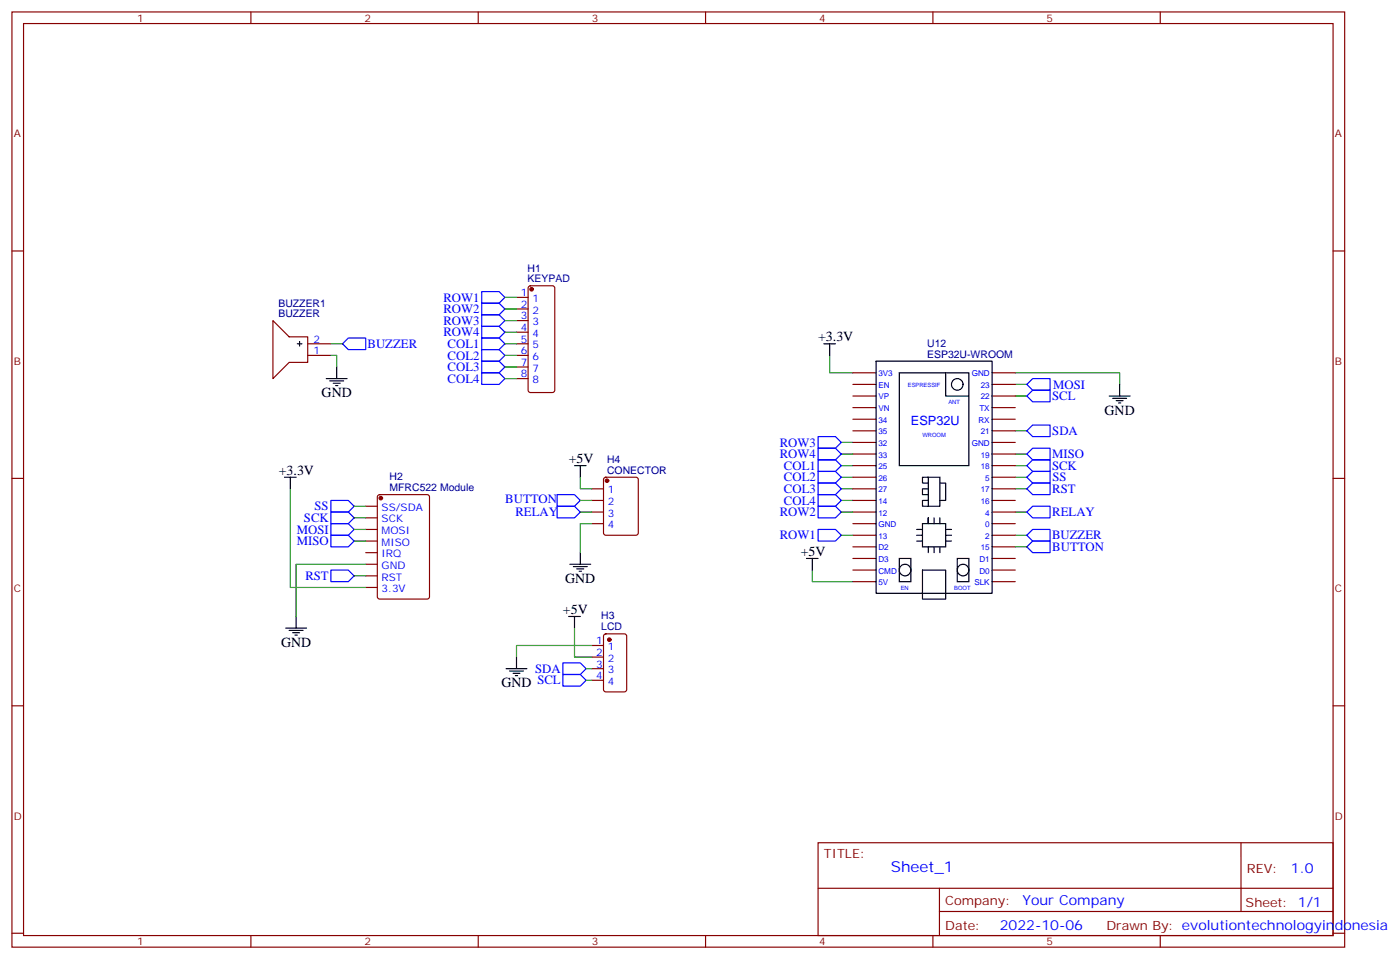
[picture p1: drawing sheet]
<svg xmlns="http://www.w3.org/2000/svg" width="426mm" height="292mm" viewBox="0 0 426 292" stroke-linecap="round" stroke-linejoin="round" font-family="sans-serif">
<g fill="none" stroke="#870000" stroke-width=".35">
<path d="M3.6 3.6h405.4v284.4h-405.4zM7.2 7.2h398.2v277.2h-398.2zM76.3 3.6v3.6M145.5 3.6v3.6M214.6 3.6v3.6M283.7 3.6v3.6M352.9 3.6v3.6M3.6 76.3h3.6M405.4 76.3h3.6M83 97.5l4.9 4.9h5.7v7.8h-5.7l-4.9 4.9zM157.1 90.4h3.5M157.1 93.9h3.5"/>
<path d="M157.1 97.5h3.5M160.9 87.1l.4-.2h6.7l.7 .4v31.3l-.2 .5-.5 .2h-6.7l-.5-.2-.2-.5v-31zM93.6 104.5h7M93.6 108.1h7M157.1 101h3.5M157.1 104.5h3.5M157.1 108.1h3.5M157.1 111.6h3.5M157.1 115.1h3.5M259.4 113.3h7.1M259.4 116.9h7.1M301.7 113.3h7.1"/>
<path d="M301.7 116.9h7.1M259.4 120.4h7.1M259.4 123.9h7.1M259.4 127.5h7.1M259.4 131h7.1M259.4 134.5h7.1M259.4 138h7.1M301.7 120.4h7.1M301.7 123.9h7.1M301.7 127.5h7.1M301.7 131h7.1M301.7 134.5h7.1"/>
<path d="M301.7 138h7.1M3.6 145.5h3.6M111.2 153.9h3.6M111.2 157.4h3.6M115 150.6l.5-.2h14.4l.7 .4v30.6l-.4 .7h-14.7l-.7-.4v-30.6zM180 148.6h3.6M180 152.2h3.6M180 155.7h3.6M180 159.2h3.6M183.8 145.3l.5-.2h9.1l.7 .4v16.5l-.4 .7h-9.4l-.7-.4v-16.5zM259.4 141.6h7.1M259.4 145.1h7.1"/>
<path d="M259.4 148.6h7.1M259.4 152.2h7.1M259.4 155.7h7.1M259.4 159.2h7.1M301.7 141.6h7.1M301.7 145.1h7.1M301.7 148.6h7.1M301.7 152.2h7.1M301.7 155.7h7.1M301.7 159.2h7.1M405.4 145.5h3.6M111.2 161h3.6"/>
<path d="M111.2 164.5h3.6M111.2 168h3.6M111.2 171.6h3.6M111.2 175.1h3.6M111.2 178.6h3.6M259.4 162.7h7.1M259.4 166.3h7.1M259.4 169.8h7.1M259.4 173.3h7.1M259.4 176.8h7.1M301.7 162.7h7.1M301.7 166.3h7.1"/>
<path d="M301.7 169.8h7.1M301.7 173.3h7.1M301.7 176.8h7.1M180 196.3h3.6M180 199.8h3.6M183.8 192.9l.5-.2h5.6l.7 .5v16.5l-.5 .6-5.8 .1-.7-.5v-16.5zM3.6 214.6h3.6M180 203.3h3.6M180 206.8h3.6M405.4 214.6h3.6M248.8 256.2h156.6v28.2h-156.6zM377.4 256.2v20.9"/>
<path d="M248.8 270.1h156.5M285.7 277.1h119.6M285.7 270.1v14.1M3.6 283.7h3.6M76.3 284.4v3.6M145.5 284.4v3.6M214.6 284.4v3.6M283.7 284.4v3.6M352.9 284.4v3.6M405.4 283.7h3.6"/>
</g>
<g fill="#870000" stroke="#870000" stroke-width=".35">
<circle cx="161.7" cy="87.9" r=".53"/>
<circle cx="115.8" cy="151.4" r=".53"/>
<circle cx="185.3" cy="194.5" r=".53"/>
<circle cx="184.6" cy="146.2" r=".53"/>
</g>
<g fill="none" stroke="#000" stroke-width=".35">
<path d="M90.4 104.5h1.4M91.1 103.8v1.4M99.2 115.1h6.4M100.3 115.8h4.2M101.4 116.5h2.1M102.1 117.2h.7M102.4 111.6v3.5M250.6 104.5h3.5M252.3 104.5v3.6M266.5 109.8h35.2v70.6h-35.2zM273.5 113.3h21.2v28.3h-21.2zM287.6 113.3v7.1h7.1"/>
<path d="M340.5 116.9v3.5M337.4 120.4h6.3M338.4 121.1h4.3M339.5 121.8h2.1M340.2 122.5h.7M86.5 145.1h3.6M88.3 145.1v3.5M174.7 141.6h3.6M176.5 141.6v3.5M280.6 159.2h7v7.1h-7zM282.3 145.1h3.6v8.8h-3.6zM282.3 159.2v-1.8v1.8"/>
<path d="M282.3 145.1h-1.7v1.8h1.7M282.3 148.6h-1.7v1.8h1.7M282.3 152.2h-1.7v1.7h1.7M284.1 157.4v1.8M285.9 146.9h1.7v5.3h-1.7M285.9 157.4v1.8M173.3 171.6h6.4M174.4 172.3h4.2M175.4 173h2.2M176.1 173.7h.7M176.5 168v3.6M245.3 169.8h3.5"/>
<path d="M247.1 169.8v3.5M273.5 169.8h3.5v7h-3.5zM278.8 161h1.8M278.8 162.7h1.8M278.8 164.5h1.8M280.6 173.3h7v8.8h-7zM282.3 166.3v1.7M284.1 166.3v1.7M285.9 166.3v1.7M287.6 161h1.8M287.6 162.7h1.8M287.6 164.5h1.8"/>
<path d="M291.1 169.8h3.6v7h-3.6zM86.9 191h6.3M87.9 191.7h4.3M89 192.4h2.1M89.7 193.1h.7M90.1 187.4v3.6M157.1 199.8v3.5M173 187.4h3.5M174.7 187.4v3.6M153.9 203.3h6.4M155 204h4.2M156 204.7h2.2"/>
<path d="M156.7 205.4h.7"/>
<circle cx="291.1" cy="116.9" r="1.76"/>
<circle cx="275.3" cy="173.3" r="1.76"/>
<circle cx="292.9" cy="173.3" r="1.76"/>
</g>
<g fill="none" stroke="#00f" stroke-width=".35">
<path d="M146.5 88.7h5.3l1.8 1.7-1.8 1.8h-5.3zM146.5 92.2h5.3l1.8 1.7-1.8 1.8h-5.3zM146.5 95.7h5.3l1.8 1.8-1.8 1.7h-5.3zM146.5 99.2h5.3l1.8 1.8-1.8 1.8h-5.3zM104.2 104.5l1.7-1.7h5.3v3.5h-5.3zM146.5 102.8h5.3l1.8 1.7-1.8 1.8h-5.3zM146.5 106.3h5.3l1.8 1.8-1.8 1.7h-5.3zM146.5 109.8h5.3l1.8 1.8-1.8 1.7h-5.3zM146.5 113.3h5.3l1.8 1.8-1.8 1.8h-5.3zM312.3 116.9l1.8-1.8h5.3v3.5h-5.3zM314.1 118.6h5.3v3.6h-5.3l-1.8-1.8zM248.8 132.8h5.3l1.8 1.7-1.8 1.8h-5.3z"/>
<path d="M248.8 136.3h5.3l1.8 1.7-1.8 1.8h-5.3zM248.8 139.8h5.3l1.8 1.8-1.8 1.7h-5.3zM312.3 131l1.8-1.8h5.3v3.6h-5.3zM312.3 138l1.8-1.7h5.3v3.5h-5.3zM314.1 139.8h5.3v3.5h-5.3l-1.8-1.7zM100.6 152.2h5.3l1.8 1.7-1.8 1.8h-5.3zM100.6 155.7h5.3l1.8 1.7-1.8 1.8h-5.3zM100.6 159.2h5.3l1.8 1.8-1.8 1.7h-5.3zM169.4 153.9h5.3l1.8 1.8-1.8 1.7h-5.3zM169.4 150.4h5.3l1.8 1.8-1.8 1.7h-5.3zM248.8 143.3h5.3l1.8 1.8-1.8 1.8h-5.3zM248.8 146.9h5.3l1.8 1.7-1.8 1.8h-5.3z"/>
<path d="M248.8 150.4h5.3l1.8 1.8-1.8 1.7h-5.3zM248.8 153.9h5.3l1.8 1.8-1.8 1.7h-5.3zM312.3 155.7l1.8-1.8h5.3v3.5h-5.3zM312.3 148.6l1.8-1.7h5.3v3.5h-5.3zM312.3 145.1l1.8-1.8h5.3v3.6h-5.3zM100.6 162.7h5.3l1.8 1.8-1.8 1.8h-5.3zM100.6 173.3h5.3l1.8 1.8-1.8 1.7h-5.3zM248.8 161h5.3l1.8 1.7-1.8 1.8h-5.3zM312.3 162.7l1.8-1.7h5.3v3.5h-5.3zM314.1 164.5h5.3v3.5h-5.3l-1.8-1.7zM171.2 201.5h5.3l1.8 1.8-1.8 1.8h-5.3zM171.2 205.1h5.3l1.8 1.7-1.8 1.8h-5.3z"/>
</g>
<g fill="none" stroke="#008700" stroke-width=".35">
<path d="M153.6 90.4h3.5M153.6 93.9h3.5M153.6 97.5h3.5M100.6 108.1h1.8v3.5M100.6 104.5h3.6M153.6 101h3.5M153.6 104.5h3.5M153.6 108.1h3.5M153.6 111.6h3.5M153.6 115.1h3.5M252.3 108.1v5.2h7.1M308.8 113.3h31.7v3.6"/>
<path d="M308.8 116.9h3.5M255.9 134.5h3.5M255.9 138h3.5M308.8 131h3.5M308.8 120.4h3.5M308.8 138h3.5M88.3 148.6v30h22.9M107.7 153.9h3.5M107.7 157.4h3.5M176.5 145.1v3.5h3.5M176.5 155.7h3.5M176.5 152.2h3.5"/>
<path d="M180 159.2h-3.5v8.8M255.9 155.7h3.5M255.9 141.6h3.5M255.9 145.1h3.5M255.9 148.6h3.5M255.9 152.2h3.5M308.8 155.7h3.5M308.8 141.6h3.5M308.8 145.1h3.5M308.8 148.6h3.5M107.7 161h3.5M107.7 164.5h3.5"/>
<path d="M107.7 175.1h3.5M111.2 171.6h-21.1v15.8M247.1 173.3v3.5h12.3M255.9 162.7h3.5M308.8 162.7h3.5M308.8 166.3h3.5M174.7 191v8.8h5.3M180 196.3h-22.9v3.5M178.3 206.8h1.7M178.3 203.3h1.7"/>
</g>
<text font-size="4.6" fill="#00f" x="270.9" y="265.3">Sheet_1</text>
<g font-size="4.2">
<text x="248.8" y="103.8">+3.3V</text>
<text x="97.8" y="120.8">GND</text>
<text x="336" y="126">GND</text>
<text x="173" y="140.9">+5V</text>
<text x="84.8" y="144.4">+3.3V</text>
<text x="243.5" y="169.1">+5V</text>
<text x="171.9" y="177.2">GND</text>
<text x="171.2" y="186.7">+5V</text>
<text x="85.5" y="196.6">GND</text>
<text x="152.5" y="209">GND SCL</text>
</g>
<g font-size="4.2" fill="#00f">
<text x="392.6" y="265.5">1.0</text>
<text x="311" y="275">Your Company</text>
<text x="304.1" y="282.9">2022-10-06</text>
</g>
<g font-size="3.9" fill="#00f">
<text x="134.9" y="91.7">ROW1</text>
<text x="134.9" y="95.2">ROW2</text>
<text x="134.9" y="98.7">ROW3</text>
<text x="111.8" y="105.7">BUZZER</text>
<text x="134.9" y="102.3">ROW4</text>
<text x="136.1" y="105.8">COL1</text>
<text x="136.1" y="109.3">COL2</text>
<text x="136.1" y="112.8">COL3</text>
<text x="136.1" y="116.4">COL4</text>
<text x="320.3" y="118.2">MOSI</text>
<text x="320" y="121.8">SCL</text>
<text x="277" y="129.2">ESP32U</text>
<text x="237.2" y="135.8">ROW3</text>
<text x="320.1" y="132.3">SDA</text>
<text x="237.2" y="139.3">ROW4</text>
<text x="238.4" y="142.8">COL1</text>
<text x="320" y="142.8">SCK</text>
<text x="320" y="139.4">MISO</text>
<text x="238.4" y="146.4">COL2</text>
<text x="238.4" y="149.9">COL3</text>
<text x="320.1" y="149.9">RST</text>
<text x="320.1" y="146.3">SS</text>
<text x="95.7" y="155.2">SS</text>
<text x="153.7" y="153">BUTTON</text>
<text x="238.4" y="153.4">COL4</text>
<text x="92.5" y="158.7">SCK</text>
<text x="156.8" y="156.9">RELAY</text>
<text x="237.2" y="157">ROW2</text>
<text x="320" y="157">RELAY</text>
<text x="90.3" y="162.2">MOSI</text>
<text x="90.3" y="165.8">MISO</text>
<text x="237.2" y="164">ROW1</text>
<text x="320" y="164">BUZZER</text>
<text x="320.1" y="167.6">BUTTON</text>
<text x="92.9" y="176.3">RST</text>
<text x="162.8" y="204.6">SDA</text>
</g>
<g font-size="3.9" fill="#800">
<text x="250.6" y="260.8">TITLE:</text>
<text x="379.2" y="265.5">REV:</text>
<text x="287.5" y="275">Company:</text>
<text x="378.9" y="275.6">Sheet: 1/1</text>
<text x="287.5" y="282.7">Date:</text>
<text x="336.5" y="282.8">Drawn By: evolutiontechnologyindonesia</text>
</g>
<g font-size="3.2" fill="#800">
<text x="41.7" y="6.6">1</text>
<text x="110.9" y="6.6">2</text>
<text x="180" y="6.6">3</text>
<text x="249.2" y="6.6">4</text>
<text x="318.3" y="6.6">5</text>
<text x="4.2" y="41.7">A</text>
<text x="406" y="41.7">A</text>
<text x="4.2" y="110.9">B</text>
<text x="406" y="110.9">B</text>
<text x="4.2" y="180">C</text>
<text x="406" y="180">C</text>
<text x="4.2" y="249.2">D</text>
<text x="406" y="249.2">D</text>
<text x="41.7" y="287.4">1</text>
<text x="110.9" y="287.4">2</text>
<text x="180" y="287.4">3</text>
<text x="249.2" y="287.4">4</text>
<text x="318.3" y="287.4">5</text>
</g>
<g font-size="3.2" fill="#000080">
<text x="160.5" y="82.7">H1</text>
<text x="160.5" y="85.8">KEYPAD</text>
<text x="84.7" y="93.2">BUZZER1</text>
<text x="84.7" y="96.4">BUZZER</text>
<text x="282" y="105.6">U12</text>
<text x="282" y="108.8">ESP32U-WROOM</text>
<text x="184.6" y="140.8">H4</text>
<text x="118.5" y="149.3">MFRC522 Module</text>
<text x="118.5" y="146.1">H2</text>
<text x="184.6" y="144">CONECTOR</text>
<text x="182.9" y="191.5">LCD</text>
<text x="182.9" y="188.3">H3</text>
</g>
<g font-size="3.2" fill="#00f">
<text x="158.4" y="90.1">1</text>
<text x="158.4" y="93.6">2</text>
<text x="161.9" y="91.8">1</text>
<text x="161.9" y="95.4">2</text>
<text x="158.4" y="97.1">3</text>
<text x="158.4" y="100.6">4</text>
<text x="161.9" y="98.9">3</text>
<text x="95.4" y="107.7">1</text>
<text x="95.4" y="104.2">2</text>
<text x="158.4" y="104.2">5</text>
<text x="158.4" y="107.7">6</text>
<text x="161.9" y="102.4">4</text>
<text x="161.9" y="105.9">5</text>
<text x="158.4" y="111.2">7</text>
<text x="161.9" y="109.5">6</text>
<text x="161.9" y="113">7</text>
<text x="158.4" y="114.8">8</text>
<text x="161.9" y="116.5">8</text>
<text x="116.1" y="155.3">SS/SDA</text>
<text x="184.9" y="150">1</text>
<text x="184.9" y="153.6">2</text>
<text x="116.1" y="158.9">SCK</text>
<text x="184.9" y="157.1">3</text>
<text x="184.9" y="160.6">4</text>
<text x="116.1" y="162.4">MOSI</text>
<text x="116.1" y="165.9">MISO</text>
<text x="116.1" y="169.4">IRQ</text>
<text x="116.1" y="173">GND</text>
<text x="116.1" y="176.5">RST</text>
<text x="116.1" y="180">3.3V</text>
<text x="181.4" y="195.9">1</text>
<text x="184.9" y="197.7">1</text>
<text x="181.4" y="199.4">2</text>
<text x="181.4" y="203">3</text>
<text x="184.9" y="201.2">2</text>
<text x="181.4" y="206.5">4</text>
<text x="184.9" y="204.7">3</text>
<text x="184.9" y="208.2">4</text>
</g>
<g font-size="2.5" fill="#00f">
<text x="267.2" y="114.4">3V3</text>
<text x="267.2" y="117.9">EN</text>
<text x="295.5" y="114.4">GND</text>
<text x="298.3" y="117.9">23</text>
<text x="267.2" y="121.5">VP</text>
<text x="267.2" y="125">VN</text>
<text x="297.9" y="125">TX</text>
<text x="298.3" y="121.5">22</text>
<text x="267.2" y="128.5">34</text>
<text x="297.6" y="128.5">RX</text>
<text x="267.2" y="132">35</text>
<text x="267.2" y="135.6">32</text>
<text x="295.5" y="135.6">GND</text>
<text x="298.3" y="132">21</text>
<text x="267.2" y="139.1">33</text>
<text x="267.2" y="142.6">25</text>
<text x="298.3" y="139.1">19</text>
<text x="298.3" y="142.6">18</text>
<text x="267.2" y="146.2">26</text>
<text x="267.2" y="149.7">27</text>
<text x="298.3" y="149.7">17</text>
<text x="299.7" y="146.2">5</text>
<text x="267.2" y="153.2">14</text>
<text x="298.3" y="153.2">16</text>
<text x="267.2" y="156.7">12</text>
<text x="267.2" y="160.3">GND</text>
<text x="299.7" y="156.7">4</text>
<text x="299.7" y="160.3">0</text>
<text x="267.2" y="163.8">13</text>
<text x="267.2" y="167.3">D2</text>
<text x="298.3" y="167.3">15</text>
<text x="299.7" y="163.8">2</text>
<text x="267.2" y="170.9">D3</text>
<text x="297.9" y="170.9">D1</text>
<text x="267.2" y="174.4">CMD</text>
<text x="267.2" y="177.9">5V</text>
<text x="296.4" y="177.9">SLK</text>
<text x="297.9" y="174.4">D0</text>
</g>
<g font-size="1.8" fill="#00f">
<text x="276.1" y="117.5">ESPRESSIF</text>
<text x="288.5" y="122.8">ANT</text>
<text x="280.6" y="132.8">WROOM</text>
<text x="274" y="179.3">EN</text>
<text x="290.2" y="179.3">BOOT</text>
</g>
</svg>
